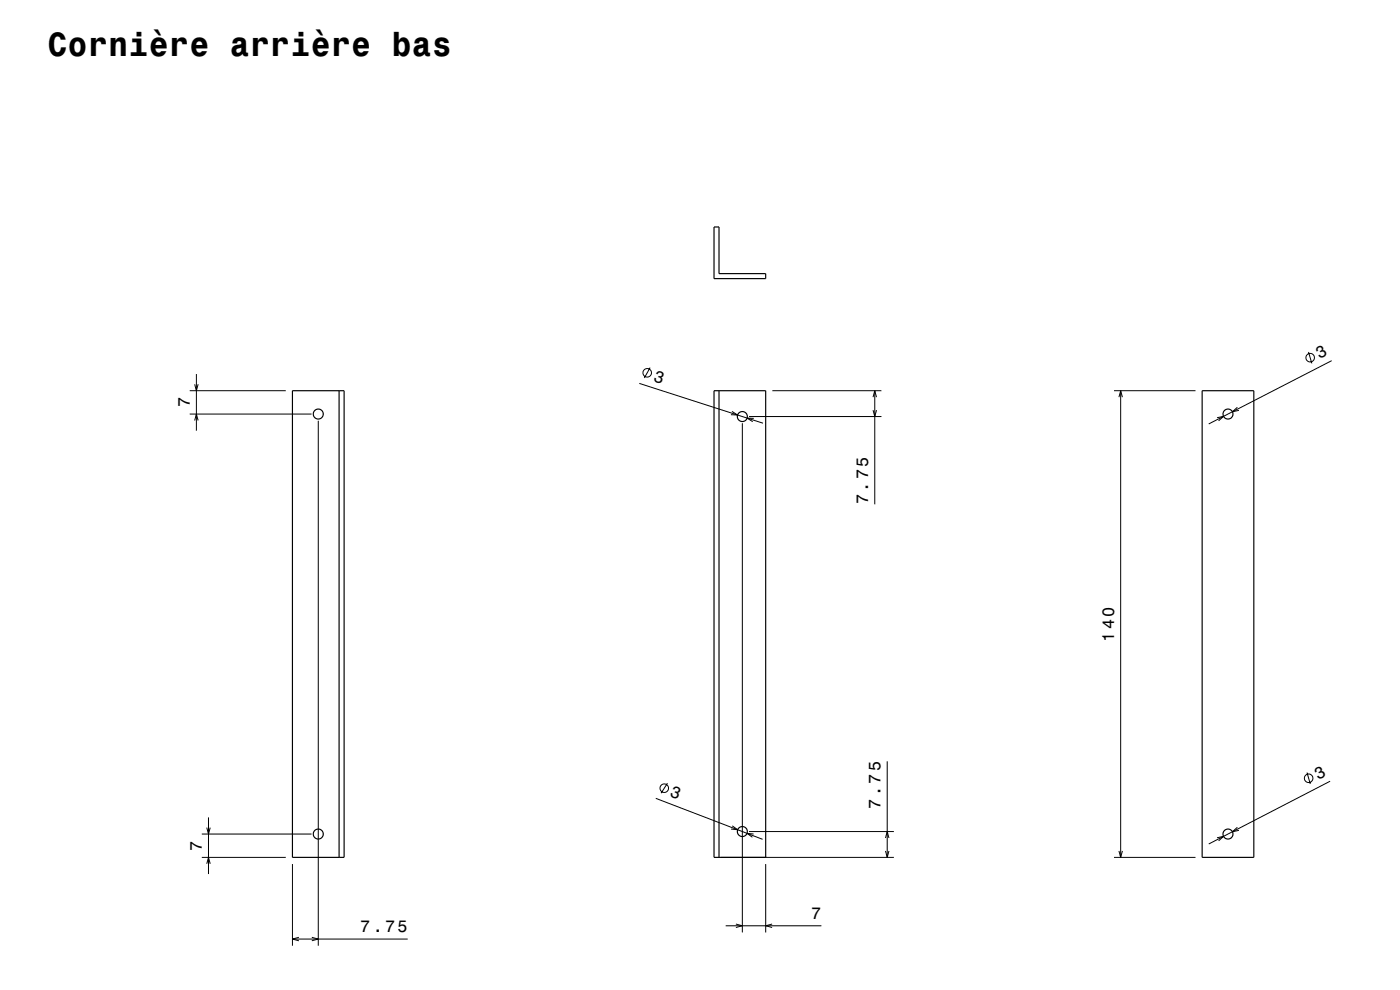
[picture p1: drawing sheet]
<svg xmlns="http://www.w3.org/2000/svg" width="420mm" height="297mm" viewBox="0 0 420 297" stroke-linecap="round" stroke-linejoin="round" font-family="sans-serif">
<g fill="none" stroke="#000" stroke-width=".3">
<path d="M56.9 117.2h28.8M58.4 115.3l.5 1.9 .5-1.9M58.9 112.2v17M191.8 115l37.1 12M195 110.3l-1.7 3.1M231.7 117.2h32.7M261.9 119.1l.5-1.9 .5 1.9M262.4 117.2v34.1M334.2 117.2h24.4M335.7 119.1l.5-1.9 .5 1.9M336.2 117.2v140M392.6 105.6l.9 3.4"/>
<path d="M399.5 108.2l-36.9 19M56.9 124.2h36.6M58.4 126.1l.5-1.9 .5 1.9M95.5 126.2v157.5M219.6 123.4l1.7 1.1-2-.1M222.7 127v152.7M224.7 125h39.7M226.1 125.5l-2-.1 1.7 1.1M261.9 123l.5 2 .5-2M365.1 125.3l2-.4-1.5 1.3M371.2 122.2l-1.5 1.3 2-.4M196.7 239.5l32.1 12.3"/>
<path d="M200.2 235l-1.9 3M266.2 228.4v28.8M392.1 231.8l1 3.4M399 234.4l-36.4 18.8M60.5 257.2h25.2M60.5 250.2h33M62 248.3l.5 1.9 .6-1.9M62 259.1l.5-1.9 .6 1.9M62.5 245.2v17M87.7 259.2v24.5M216.2 257.2h52M219.7 247.8l1.6 1.1-2-.2"/>
<path d="M224.7 249.5h43.5M226.1 250.2l-2-.2 1.6 1.2M229.7 259.2v20.5M265.6 251.4l.6-1.9 .5 1.9M265.6 255.3l.6 1.9 .5-1.9M334.2 257.2h24.4M335.7 255.3l.5 1.9 .5-1.9M365.1 251.3l2-.4-1.5 1.4M371.2 248.2l-1.5 1.3 2-.4M217.7 277.7h28.7M220.8 277.2l1.9 .5-1.9 .5M231.6 277.2l-1.9 .5 1.9 .5"/>
<path d="M87.7 281.7h34.6M89.7 281.2l-2 .5 2 .5M93.5 281.2l2 .5-2 .5"/>
<circle cx="194.2" cy="111.8" r="1.28"/>
<circle cx="393.1" cy="107.3" r="1.28"/>
<circle cx="199.3" cy="236.5" r="1.28"/>
<circle cx="392.6" cy="233.5" r="1.28"/>
</g>
<g fill="none" stroke="#000" stroke-width=".35">
<path d="M214.2 68.1h1.5v14h14v1.5h-15.5zM87.7 117.2h15.5v140h-15.5zM101.7 117.2v140M214.2 117.2h15.5v140h-15.5zM215.7 117.2v140M360.6 117.2h15.5v140h-15.5z"/>
<circle cx="95.5" cy="124.2" r="1.5"/>
<circle cx="222.7" cy="125" r="1.5"/>
<circle cx="368.4" cy="124.2" r="1.5"/>
<circle cx="95.5" cy="250.2" r="1.5"/>
<circle cx="222.7" cy="249.5" r="1.5"/>
<circle cx="368.4" cy="250.2" r="1.5"/>
</g>
<text font-size="10.1" x="14.2" y="16.9">Cornière arrière bas</text>
<g font-size="5.1">
<text x="395.9" y="107.8" transform="rotate(-27 395.9 107.8)">3</text>
<text x="395.4" y="234" transform="rotate(-27 395.4 234)">3</text>
</g>
<g font-size="5">
<text x="195.8" y="114.2" transform="rotate(18 195.8 114.2)">3</text>
<text x="56.9" y="122.2" transform="rotate(-90 56.9 122.2)">7</text>
<text x="260.4" y="151.3" transform="rotate(-90 260.4 151.3)">7.75</text>
<text x="334.2" y="192.5" transform="rotate(-90 334.2 192.5)">140</text>
<text x="200.8" y="238.9" transform="rotate(21 200.8 238.9)">3</text>
<text x="264.2" y="242.6" transform="rotate(-90 264.2 242.6)">7.75</text>
<text x="60.5" y="255.2" transform="rotate(-90 60.5 255.2)">7</text>
<text x="243.4" y="275.7">7</text>
<text x="108.1" y="279.7">7.75</text>
</g>
</svg>
